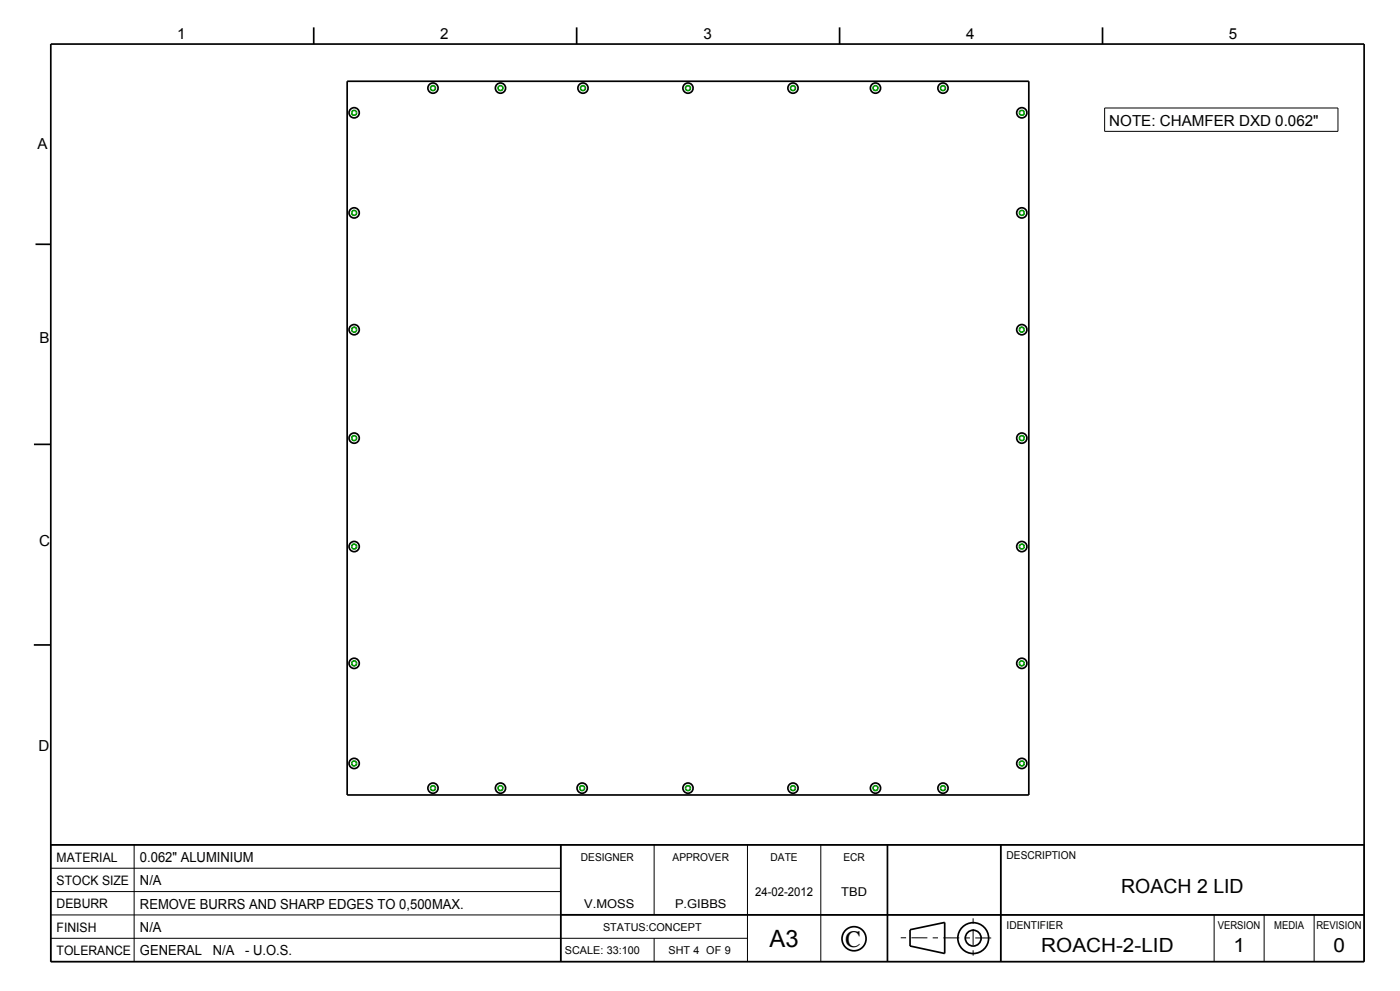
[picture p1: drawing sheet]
<svg xmlns="http://www.w3.org/2000/svg" width="420mm" height="297mm" viewBox="0 0 420 297" stroke-linecap="round" stroke-linejoin="round" font-family="sans-serif">
<g fill="none" stroke="#000" stroke-width=".3">
<path d="M331.4 32.4h70v7h-70zM15.2 253.2h394v35h-394zM40.2 253.2v35M168.2 253.2v35M196.2 253.2v21M224.2 253.2v35M246.2 253.2v35M266.2 253.2v35M300.2 253.2v35M15.2 274.2h394M15.2 267.2h153M15.2 260.2h153"/>
<path d="M364.2 274.2v14M379.2 274.2v14M394.2 274.2v14M15.2 281.2h209M196.2 281.2v7"/>
</g>
<g fill="none" stroke="#000" stroke-width=".51">
<path d="M15.2 13.2h394v275h-394zM94.1 8.2v5M173 8.2v5M251.9 8.2v5M330.8 8.2v5M104.1 24.4h204.5v213.9h-204.5zM10.7 73.2h4.5M10.2 133.2h5M10.1 193.3h5M15.2 253.2h394M168.2 253.2v35M266.2 253.2v35"/>
<path d="M300.2 253.2v35M168.2 274.2h241M273 278.6l10.4-2.1v9.3l-10.4-2.3M273 278.7v4.9"/>
<circle cx="106.2" cy="33.8" r="1.54"/>
<circle cx="129.9" cy="26.4" r="1.54"/>
<circle cx="150.1" cy="26.4" r="1.54"/>
<circle cx="174.9" cy="26.4" r="1.54"/>
<circle cx="206.4" cy="26.4" r="1.54"/>
<circle cx="237.9" cy="26.4" r="1.54"/>
<circle cx="262.6" cy="26.4" r="1.54"/>
<circle cx="282.9" cy="26.4" r="1.54"/>
<circle cx="306.5" cy="33.8" r="1.54"/>
<circle cx="106.2" cy="63.8" r="1.54"/>
<circle cx="306.5" cy="63.8" r="1.54"/>
<circle cx="106.2" cy="98.8" r="1.54"/>
<circle cx="306.5" cy="98.8" r="1.54"/>
<circle cx="106.2" cy="131.3" r="1.54"/>
<circle cx="306.5" cy="131.3" r="1.54"/>
<circle cx="106.2" cy="163.8" r="1.54"/>
<circle cx="306.5" cy="163.8" r="1.54"/>
<circle cx="106.2" cy="198.8" r="1.54"/>
<circle cx="306.5" cy="198.8" r="1.54"/>
<circle cx="106.2" cy="228.8" r="1.54"/>
<circle cx="129.9" cy="236.2" r="1.54"/>
<circle cx="150.1" cy="236.2" r="1.54"/>
<circle cx="174.6" cy="236.2" r="1.54"/>
<circle cx="206.4" cy="236.2" r="1.54"/>
<circle cx="237.9" cy="236.2" r="1.54"/>
<circle cx="262.6" cy="236.2" r="1.54"/>
<circle cx="282.9" cy="236.2" r="1.54"/>
<circle cx="306.5" cy="228.8" r="1.54"/>
<circle cx="256.2" cy="281.3" r="3.6"/>
<circle cx="292" cy="281.2" r="4.6"/>
<circle cx="292" cy="281.2" r="2.37"/>
</g>
<path d="M291.9 275.2v12M270.2 281l28.4 .1" fill="none" stroke="#000" stroke-width=".3" stroke-dasharray="1.6 1.6 4.8 1.6" stroke-linecap="butt"/>
<g fill="none" stroke="#090" stroke-width=".51">
<circle cx="106.2" cy="33.8" r=".75"/>
<circle cx="129.9" cy="26.4" r=".75"/>
<circle cx="150.1" cy="26.4" r=".75"/>
<circle cx="174.9" cy="26.4" r=".75"/>
<circle cx="206.4" cy="26.4" r=".75"/>
<circle cx="237.9" cy="26.4" r=".75"/>
<circle cx="262.6" cy="26.4" r=".75"/>
<circle cx="282.9" cy="26.4" r=".75"/>
<circle cx="306.5" cy="33.8" r=".75"/>
<circle cx="106.2" cy="63.8" r=".75"/>
<circle cx="306.5" cy="63.8" r=".75"/>
<circle cx="106.2" cy="98.8" r=".75"/>
<circle cx="306.5" cy="98.8" r=".75"/>
<circle cx="106.2" cy="131.3" r=".75"/>
<circle cx="306.5" cy="131.3" r=".75"/>
<circle cx="106.2" cy="163.8" r=".75"/>
<circle cx="306.5" cy="163.8" r=".75"/>
<circle cx="106.2" cy="198.8" r=".75"/>
<circle cx="306.5" cy="198.8" r=".75"/>
<circle cx="106.2" cy="228.8" r=".75"/>
<circle cx="129.9" cy="236.2" r=".75"/>
<circle cx="150.1" cy="236.2" r=".75"/>
<circle cx="174.6" cy="236.2" r=".75"/>
<circle cx="206.4" cy="236.2" r=".75"/>
<circle cx="237.9" cy="236.2" r=".75"/>
<circle cx="262.6" cy="236.2" r=".75"/>
<circle cx="282.9" cy="236.2" r=".75"/>
<circle cx="306.5" cy="228.8" r=".75"/>
</g>
<text font-size="7.2" x="230.9" y="284">A3</text>
<text font-size="7" x="253.5" y="283.8">C</text>
<g font-size="5.8">
<text x="336.4" y="267.7">ROACH 2 LID</text>
<text x="312.4" y="285.2">ROACH-2-LID</text>
<text x="370" y="285.2">1</text>
<text x="400" y="285.2">0</text>
</g>
<g font-size="4.6">
<text x="53.1" y="11.6">1</text>
<text x="132" y="11.8">2</text>
<text x="211" y="11.8">3</text>
<text x="289.8" y="11.8">4</text>
<text x="368.7" y="11.8">5</text>
<text x="332.8" y="37.6">NOTE: CHAMFER DXD 0.062&quot;</text>
<text x="11.3" y="44.7">A</text>
<text x="11.8" y="102.7">B</text>
<text x="11.7" y="163.7">C</text>
<text x="11.6" y="224.9">D</text>
</g>
<g font-size="4.2">
<text x="42" y="258.3">0.062&quot; ALUMINIUM</text>
<text x="42" y="265.3">N/A</text>
<text x="42" y="272.3">REMOVE BURRS AND SHARP EDGES TO 0,500MAX.</text>
<text x="42" y="279.3">N/A</text>
<text x="42" y="286.3">GENERAL</text>
<text x="63.9" y="286.3">N/A</text>
<text x="73.6" y="286.3">- U.O.S.</text>
</g>
<g font-size="3.9">
<text x="17" y="258.2">MATERIAL</text>
<text x="17" y="265.2">STOCK SIZE</text>
<text x="17" y="272.2">DEBURR</text>
<text x="17" y="279.2">FINISH</text>
<text x="17" y="286.2">TOLERANCE</text>
</g>
<g font-size="3.6">
<text x="226.5" y="268.6">24-02-2012</text>
<text x="252.4" y="268.6">TBD</text>
<text x="175.3" y="272.1">V.MOSS</text>
<text x="202.5" y="272.1">P.GIBBS</text>
</g>
<g font-size="3.3">
<text x="174.3" y="258">DESIGNER</text>
<text x="201.8" y="258">APPROVER</text>
<text x="231.2" y="258">DATE</text>
<text x="253" y="258">ECR</text>
<text x="302" y="257.5">DESCRIPTION</text>
<text x="180.9" y="279">STATUS:CONCEPT</text>
<text x="302" y="278.5">IDENTIFIER</text>
<text x="365.3" y="278.5">VERSION</text>
<text x="382.2" y="278.5">MEDIA</text>
<text x="394.9" y="278.5">REVISION</text>
<text x="169.5" y="286">SCALE: 33:100</text>
<text x="200.5" y="286">SHT 4 OF 9</text>
</g>
</svg>
